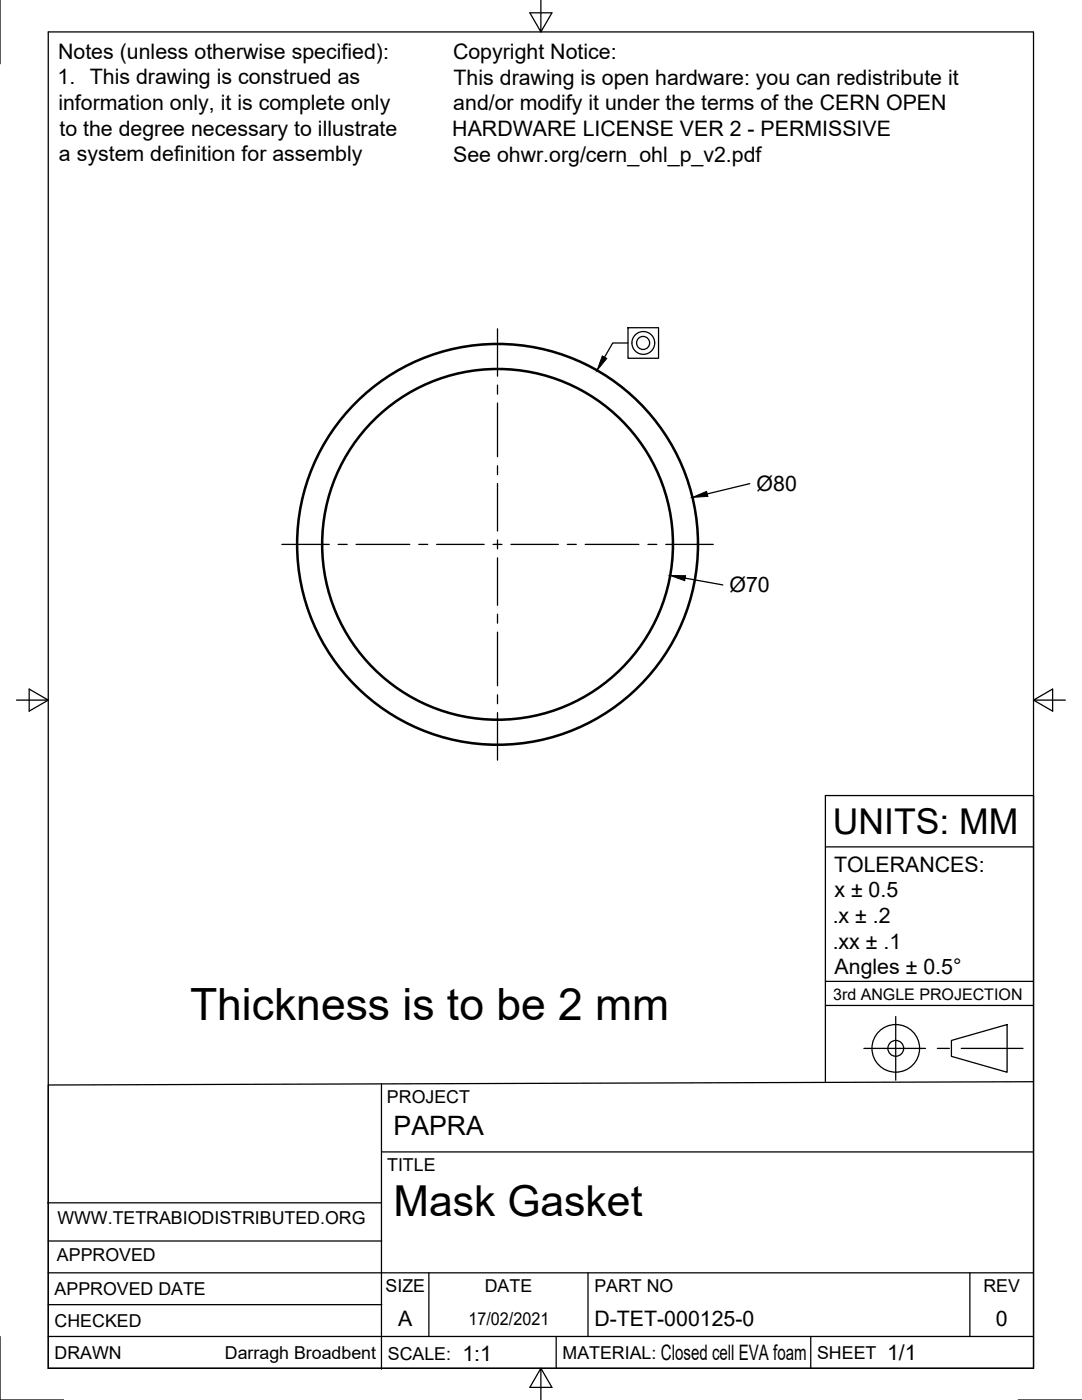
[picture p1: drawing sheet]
<svg xmlns="http://www.w3.org/2000/svg" width="216mm" height="279mm" viewBox="0 0 216 279" stroke-linecap="round" stroke-linejoin="round" font-family="sans-serif">
<!-- layer: Visible -->
<g fill="none" stroke="#000" stroke-width=".51">
<circle cx="99.3" cy="108.6" r="40"/>
<circle cx="99.3" cy="108.6" r="35"/>
</g>
<!-- layer: Border -->
<path d="M0 0v12.7M9.6 6.4h196.6v266.7h-196.6zM107.9 0v6.4l-2.2-3.8h4.4l-2.2 3.8M3.3 139.7h6.3l-3.8-2.2v4.4l3.8-2.2M206.2 139.7l3.8 2.2v-4.4l-3.8 2.2h6.4M0 266.7v12.7h12.7M107.9 273.1l2.2 3.8h-4.4l2.2-3.8v6.3M203.2 279.4h12.7" fill="none" stroke="#000" stroke-width=".25"/>
<!-- layer: Titleblock -->
<g fill="none" stroke="#000" stroke-width=".25">
<path d="M164.7 169h41.5M164.7 195.9h41.5M9.6 216.5l196.6-.6v57.2h-196.6zM76.1 216.3v56.9M164.7 200.7h41.5M172.4 209.2h12.3M178.7 202.9v12.7M187 209.2h2.4M189.8 207.6l11.2-3.1v9.5l-11.2-3.2zM191.8 209.2h12.3M206.2 215.9v-57.1h-41.5v57.2M76.2 229.9h130"/>
<path d="M9.5 240.1h66.5M9.6 254h196.6M9.6 247.7h66.6M85.6 254v12.7M117.3 254v12.7M193.5 254v12.7M9.6 266.7h196.6M9.6 260.4h66.6M111 266.7v6.4M161.8 266.7v6.4"/>
<circle cx="178.7" cy="209.2" r="4.8"/>
<circle cx="178.7" cy="209.2" r="1.58"/>
</g>
<!-- layer: Dimensions -->
<path d="M149.6 96.5l-8.5 2.1M136.7 115.4l7.5 1.3" fill="none" stroke="#000" stroke-width=".25"/>
<path d="M138.2 99.3l2.8-1.2 .2 1zM133.7 114.9h3.1l-.2 1z" fill="#000" stroke="#000" stroke-width=".2"/>
<!-- layer: Annotations -->
<g fill="none" stroke="#000" stroke-width=".25">
<path d="M125.3 68.5h-3l-1.7 2.8M125.3 65.4h6.1v6.1h-6.1z"/>
<circle cx="128.3" cy="68.4" r="1.3"/>
<circle cx="128.4" cy="68.4" r="2.28"/>
</g>
<path d="M120.2 71l.9 .5-2 2.4z" fill="#000" stroke="#000" stroke-width=".2"/>
<!-- layer: Center Lines -->
<g fill="none" stroke="#000" stroke-width=".25">
<path d="M99.3 65.6v9.5M99.3 76.9v1.8M99.3 80.4v10.7M99.3 92.9v1.8M99.3 96.5v9.5M56.2 108.6h9.5M67.5 108.6h1.8M71.1 108.6h10.7M83.6 108.6h1.7M87.1 108.6h9.5M98.4 108.6h1.8M99.3 107.8v1.7"/>
<path d="M99.3 111.3v9.5M102 108.6h9.4M113.2 108.6h1.8M116.8 108.6h10.7M129.3 108.6h1.8M132.8 108.6h9.5M99.3 122.6v1.8M99.3 126.2v10.7M99.3 138.7v1.7M99.3 142.2v9.5"/>
</g>
<text font-size="8.9" x="37.9" y="203.5">Thickness is to be 2 mm</text>
<text font-size="8.5" x="78.5" y="242.8">Mask Gasket</text>
<text font-size="7.1" x="166.2" y="166.5">UNITS: MM</text>
<text font-size="5.3" x="78.5" y="226.5">PAPRA</text>
<g font-size="4.3">
<text x="11.6" y="11.7">Notes (unless otherwise specified):</text>
<text x="90.4" y="11.8">Copyright Notice:</text>
<text x="11.5" y="16.8">1. This drawing is construed as</text>
<text x="90.5" y="16.9">This drawing is open hardware: you can redistribute it</text>
<text x="11.6" y="22">information only, it is complete only</text>
<text x="90.4" y="22">and/or modify it under the terms of the CERN OPEN</text>
<text x="11.9" y="27.1">to the degree necessary to illustrate</text>
<text x="90.3" y="27.2">HARDWARE LICENSE VER 2 - PERMISSIVE</text>
<text x="11.8" y="32.2">a system definition for assembly</text>
<text x="90.4" y="32.3">See ohwr.org/cern_ohl_p_v2.pdf</text>
<text x="151" y="98">Ø80</text>
<text x="145.6" y="118.2">Ø70</text>
<text x="166.4" y="174">TOLERANCES:</text>
<text x="166.5" y="179.1">x ± 0.5</text>
<text x="166.2" y="184.2">.x ± .2</text>
<text x="166.2" y="189.3">.xx ± .1</text>
<text x="166.5" y="194.4">Angles ± 0.5°</text>
<text x="79.5" y="264.5">A</text>
<text x="118.6" y="264.5">D-TET-000125-0</text>
<text x="198.7" y="264.5">0</text>
<text x="92.3" y="271.6">1:1</text>
<text x="131.9" y="271.4">Closed cell EVA foam</text>
<text x="177" y="271.4">1/1</text>
</g>
<g font-size="3.5">
<text x="77.2" y="220">PROJECT</text>
<text x="77.3" y="233.7">TITLE</text>
<text x="11.5" y="244.2">WWW.TETRABIODISTRIBUTED.ORG</text>
<text x="11.4" y="251.7">APPROVED</text>
<text x="76.9" y="257.8">SIZE</text>
<text x="96.7" y="257.8">DATE</text>
<text x="118.6" y="257.8">PART NO</text>
<text x="196.2" y="257.8">REV</text>
<text x="10.9" y="258.5">APPROVED DATE</text>
<text x="10.9" y="264.8">CHECKED</text>
<text x="93.5" y="264.5">17/02/2021</text>
<text x="10.9" y="271.2">DRAWN</text>
<text x="44.9" y="271.3">Darragh Broadbent</text>
<text x="77.4" y="271.3">SCALE:</text>
<text x="112.2" y="271.2">MATERIAL:</text>
<text x="163" y="271.2">SHEET</text>
</g>
<text font-size="3.2" x="166.2" y="199.7">3rd ANGLE PROJECTION</text>
</svg>
